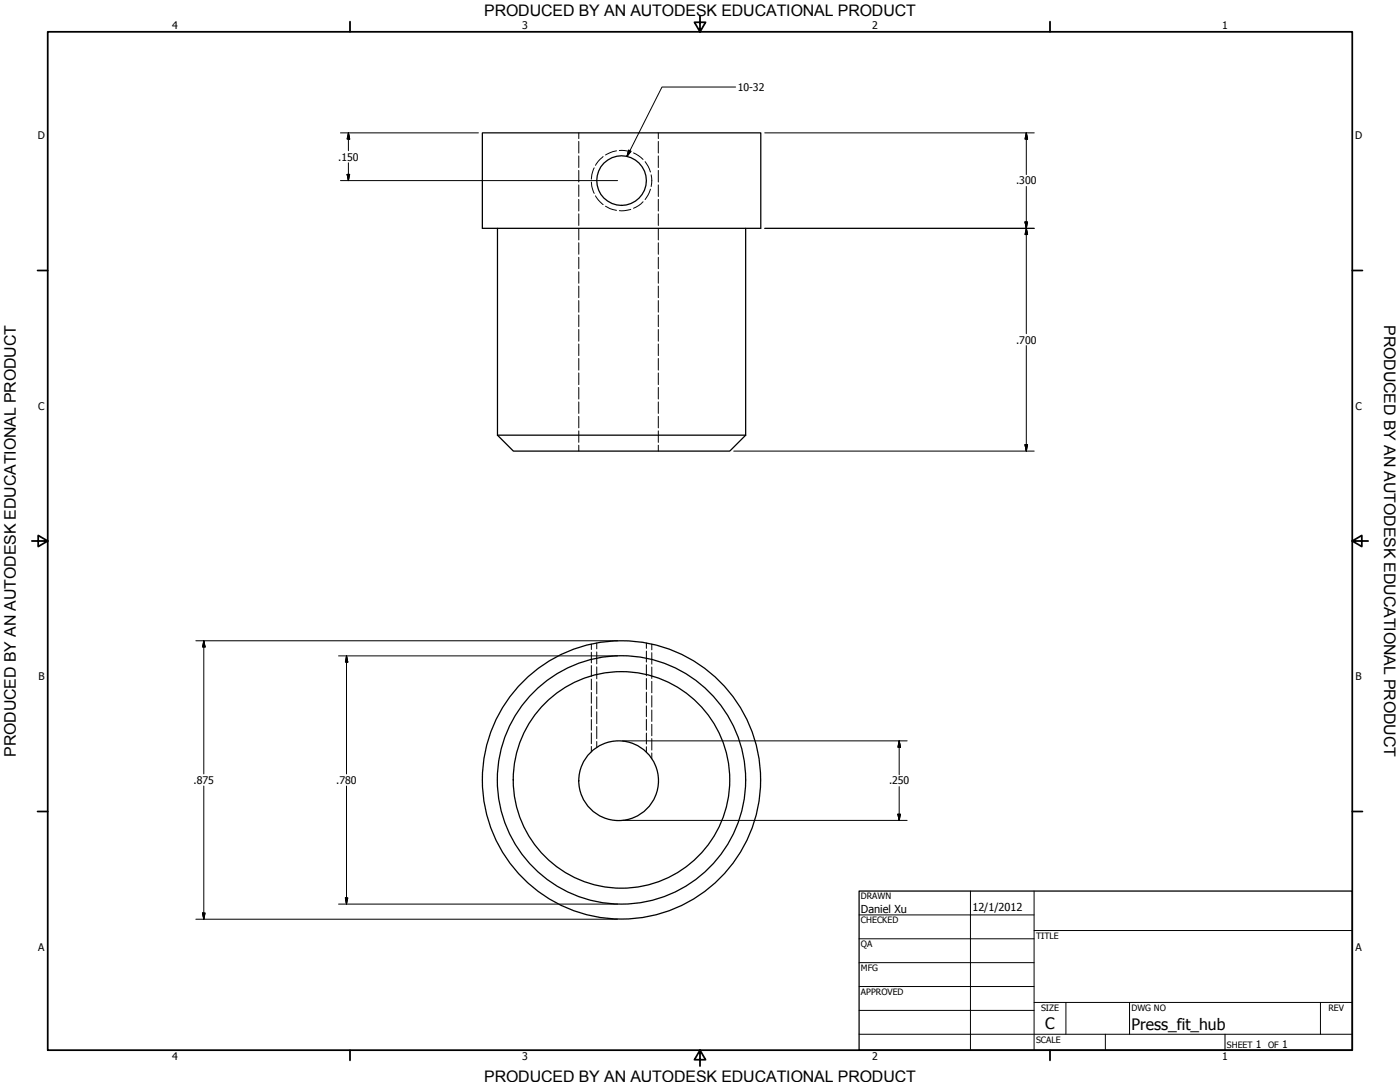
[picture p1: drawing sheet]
<svg xmlns="http://www.w3.org/2000/svg" width="559mm" height="432mm" viewBox="0 0 559 432" stroke-linecap="round" stroke-linejoin="round" font-family="sans-serif">
<!-- layer: Visible (ANSI) -->
<g fill="none" stroke="#000" stroke-width=".51">
<path d="M192.5 53h111.2v38.1h-111.2zM198.6 91.1v82.6M297.6 91.1v82.6M198.6 173.7l6.3 6.3h86.4l6.3-6.3M198.6 173.7h99"/>
<circle cx="248.1" cy="72.1" r="9.9"/>
<circle cx="246.9" cy="311.6" r="15.9"/>
<circle cx="248.1" cy="311.2" r="55.5"/>
<circle cx="248.1" cy="311.2" r="49.6"/>
<circle cx="248.1" cy="311.2" r="43.2"/>
</g>
<!-- layer: Hidden Narrow (ANSI) -->
<g fill="none" stroke="#000" stroke-width=".4">
<path d="M236 72.6l.2 1.8 1 2.8M237.2 67l-1 2.7-.2 1.8M237.7 78.2l1.1 1.6 1.9 1.9M240.7 62.5l-1.9 1.9-1.1 1.6M246.1 60.2l-1.5 .3-2.9 1.3M247.2 60.1h2l2.6 .5M252.9 61l1.9 1.1 1.9 1.5M257.5 64.5l1.2 1.9 1 2.2M259.7 75.5l-1 2.3-1.2 1.8M259.9 69.8l.3 2.3-.3 2.3M241.7 82.3l1.8 .9 2.6 .7M251.8 83.6l-2.6 .5h-2"/>
<path d="M256.7 80.5l-1.9 1.6-1.9 1M236 257v2.2M260.2 257v2.3M236 260.3v4.2M236 265.6v4.3M236 271v4.3M236 276.4v4.3M260.2 260.5v4.5M260.2 266.2v4.6M260.2 271.9v4.6M260.2 277.6v4.6M236 281.7v4.4"/>
<path d="M236 287.1v4.3M236 292.5v4.3M236 297.9v2.1M260.2 283.3v4.6M260.2 289.1v4.5M260.2 294.8v4.5M260.2 300.5v2.3"/>
</g>
<!-- layer: Hidden (ANSI) -->
<g fill="none" stroke="#000" stroke-width=".4">
<path d="M231 53v2.3M231 56.5v4.6M262.8 53v2.3M262.8 56.5v4.6M231 62.2v4.7M231 68v4.6M231 73.8v4.6M231 79.6v4.6M262.8 62.2v4.7M262.8 68v4.6M262.8 73.8v4.6M262.8 79.6v4.6"/>
<path d="M231 85.3v4.7M231 91.1v4.7M231 96.9v4.6M262.8 85.3v4.7M262.8 91.1v4.7M262.8 96.9v4.6M231 102.7v4.6M231 108.5v4.5M231 114.2v4.6M231 120v4.6M262.8 102.7v4.6M262.8 108.5v4.5"/>
<path d="M262.8 114.2v4.6M262.8 120v4.6M231 125.7v4.7M231 131.5v4.6M231 137.3v4.6M262.8 125.7v4.7M262.8 131.5v4.6M262.8 137.3v4.6M231 143.1v4.6M231 148.8v4.7M231 154.6v4.7M262.8 143.1v4.6"/>
<path d="M262.8 148.8v4.7M262.8 154.6v4.7M231 160.4v4.6M231 166.2v4.6M231 172v4.5M231 177.7v2.3M262.8 160.4v4.6M262.8 166.2v4.6M262.8 172v4.5M262.8 177.7v2.3M238.2 256.6v2.4M258 256.6v2.2"/>
<path d="M258 259.8v4.4M238.2 260.2v4.7M238.2 266.1v4.8M238.2 272.1v4.8M238.2 278.1v4.7M258 265.3v4.4M258 270.8v4.3M258 276.2v4.3M238.2 284v4.8M238.2 289.9v4.9M238.2 295.9v2.4M258 281.7v4.3"/>
<path d="M258 287.1v4.4M258 292.5v4.4M258 298v2.2"/>
</g>
<!-- layer: Border (ANSI) -->
<g fill="none" stroke="#000" stroke-width=".7">
<path d="M19 12.7h520.8v406.4h-520.8zM139.7 8.6v4.1M279.4 6.3v6.4l-2.2-3.8h4.4l-2.2 3.8M419.1 8.6v4.1M15 107.9h4M539.8 107.9h4M12.7 215.9h6.3l-3.8-2.2v4.4l3.8-2.2M539.8 215.9l3.8 2.2v-4.4l-3.8 2.2h6.3M15 323.8h4M539.8 323.8h4M139.7 419.1v4.1M279.4 419.1l2.2 3.8h-4.4l2.2-3.8v6.3"/>
<path d="M419.1 419.1v4.1"/>
</g>
<!-- layer: Title (ANSI) -->
<g fill="none" stroke="#000" stroke-width=".4">
<path d="M387.3 355.6v63.5M412.7 355.6v63.5M342.9 365.1h69.8M342.9 374.6h69.8M412.7 371.3h127.1M342.9 384.2h69.8M342.9 393.7h69.8M342.9 412.7h196.9M342.9 403.2h69.8M412.7 400h127.1M425.4 400v12.7M441.2 412.7v6.4"/>
<path d="M450.8 400v12.7M488.9 412.7v6.4M527 400v12.7"/>
</g>
<path d="M342.9 355.6h196.9v63.5h-196.9z" fill="none" stroke="#000" stroke-width=".51"/>
<!-- layer: Dimension (ANSI) -->
<g fill="none" stroke="#000" stroke-width=".4">
<path d="M135.9 53h55M139.1 53l.5 2.5h-1zM139.1 53v7.1M305.2 53h107.6M409.6 53l.5 2.5h-1zM409.6 53v16.7M135.9 72.1h110.6M138.6 69.6h1l-.5 2.5zM139.1 65v7.1M409.6 74.4v58.8M305.2 91.1h107.6M409.1 88.6h1l-.5 2.5z"/>
<path d="M409.6 91.1l.5 2.5h-1zM409.6 137.9v42.1M409.1 177.5h1l-.5 2.5zM292.9 180h119.9M78.2 255.7h168.3M81.3 255.7l.6 2.5h-1.1zM81.3 255.7v53.2M135.1 261.7h111.4M138.3 261.7l.5 2.5h-.9zM138.3 261.7v47.2M248.5 295.7h113.6M358.9 295.7l.5 2.5h-1z"/>
<path d="M358.9 295.7v13.5M81.3 313.7v53.1M138.3 313.7v47.1M358.9 313.9v13.5M248.5 327.4h113.6M358.4 324.9h1l-.5 2.5zM137.9 358.3h.9l-.5 2.5zM78.2 366.8h168.3M80.8 364.4h1.1l-.6 2.4zM135.1 360.8h111.4"/>
</g>
<g fill="#000" stroke="#000" stroke-width=".4">
<path d="M139.1 53l.5 2.5zM139.1 53l.5 2.5h-1zM409.6 53l.5 2.5zM409.6 53l.5 2.5h-1zM138.6 69.6l.5 2.5zM138.6 69.6h1l-.5 2.5zM409.1 88.6l.5 2.5zM409.1 88.6h1l-.5 2.5zM409.6 91.1l.5 2.5zM409.6 91.1l.5 2.5h-1zM409.1 177.5l.5 2.5zM409.1 177.5h1l-.5 2.5z"/>
<path d="M81.3 255.7l.6 2.5zM81.3 255.7l.6 2.5h-1.1zM138.3 261.7l.5 2.5zM138.3 261.7l.5 2.5h-.9zM358.9 295.7l.5 2.5zM358.9 295.7l.5 2.5h-1zM358.4 324.9l.5 2.5zM358.4 324.9h1l-.5 2.5zM137.9 358.3l.4 2.5zM137.9 358.3h.9l-.5 2.5zM80.8 364.4l.5 2.4zM80.8 364.4h1.1l-.6 2.4z"/>
</g>
<!-- layer: Symbol (ANSI) -->
<path d="M293.6 34.7h-29.4l-13.9 27.7M251 59.9l.8 .5-1.5 2z" fill="none" stroke="#000" stroke-width=".4"/>
<path d="M251 59.9l-.7 2.5zM251 59.9l.8 .5-1.5 2z" fill="#000" stroke="#000" stroke-width=".4"/>
<g font-size="6.4">
<text x="552.4" y="129.8" transform="rotate(90 552.4 129.8)">PRODUCED BY AN AUTODESK EDUCATIONAL PRODUCT</text>
<text x="6.3" y="302" transform="rotate(-90 6.3 302)">PRODUCED BY AN AUTODESK EDUCATIONAL PRODUCT</text>
</g>
<g font-size="6.3">
<text x="193.3" y="6.3">PRODUCED BY AN AUTODESK EDUCATIONAL PRODUCT</text>
<text x="417.2" y="410.6">C</text>
<text x="451.6" y="411.1">Press_fit_hub</text>
<text x="193.3" y="431.8">PRODUCED BY AN AUTODESK EDUCATIONAL PRODUCT</text>
</g>
<g font-size="4.4">
<text x="343.7" y="364.3">Daniel Xu</text>
<text x="388.1" y="363.7">12/1/2012</text>
</g>
<g font-size="4.2">
<text x="68.7" y="11.7">4</text>
<text x="208.4" y="11.7">3</text>
<text x="348.1" y="11.7">2</text>
<text x="487.8" y="11.7">1</text>
<text x="294.4" y="36.3">10-32</text>
<text x="15.1" y="55.5">D</text>
<text x="540.9" y="55.5">D</text>
<text x="135" y="64.1">.150</text>
<text x="405.6" y="73.6">.300</text>
<text x="405.6" y="137.1">.700</text>
<text x="15.2" y="163.4">C</text>
<text x="541" y="163.4">C</text>
<text x="15.3" y="271.4">B</text>
<text x="541.1" y="271.4">B</text>
<text x="77.3" y="312.8">.875</text>
<text x="134.2" y="312.8">.780</text>
<text x="354.8" y="313.1">.250</text>
<text x="15.2" y="379.3">A</text>
<text x="541" y="379.3">A</text>
<text x="501.3" y="418.3">1</text>
<text x="511.8" y="418.3">1</text>
<text x="68.7" y="423.2">4</text>
<text x="208.4" y="423.2">3</text>
<text x="348.1" y="423.2">2</text>
<text x="487.8" y="423.2">1</text>
</g>
<g font-size="3.5">
<text x="343.7" y="358.9">DRAWN</text>
<text x="343.7" y="368.5">CHECKED</text>
<text x="413.5" y="374.6">TITLE</text>
<text x="343.7" y="378">QA</text>
<text x="343.7" y="387.5">MFG</text>
<text x="343.7" y="397.1">APPROVED</text>
<text x="415.5" y="403.4">SIZE</text>
<text x="451.6" y="403.4">DWG NO</text>
<text x="530.3" y="403.4">REV</text>
<text x="413.5" y="416.1">SCALE</text>
<text x="489.7" y="418.3">SHEET</text>
<text x="506.2" y="418.3">OF</text>
</g>
</svg>
